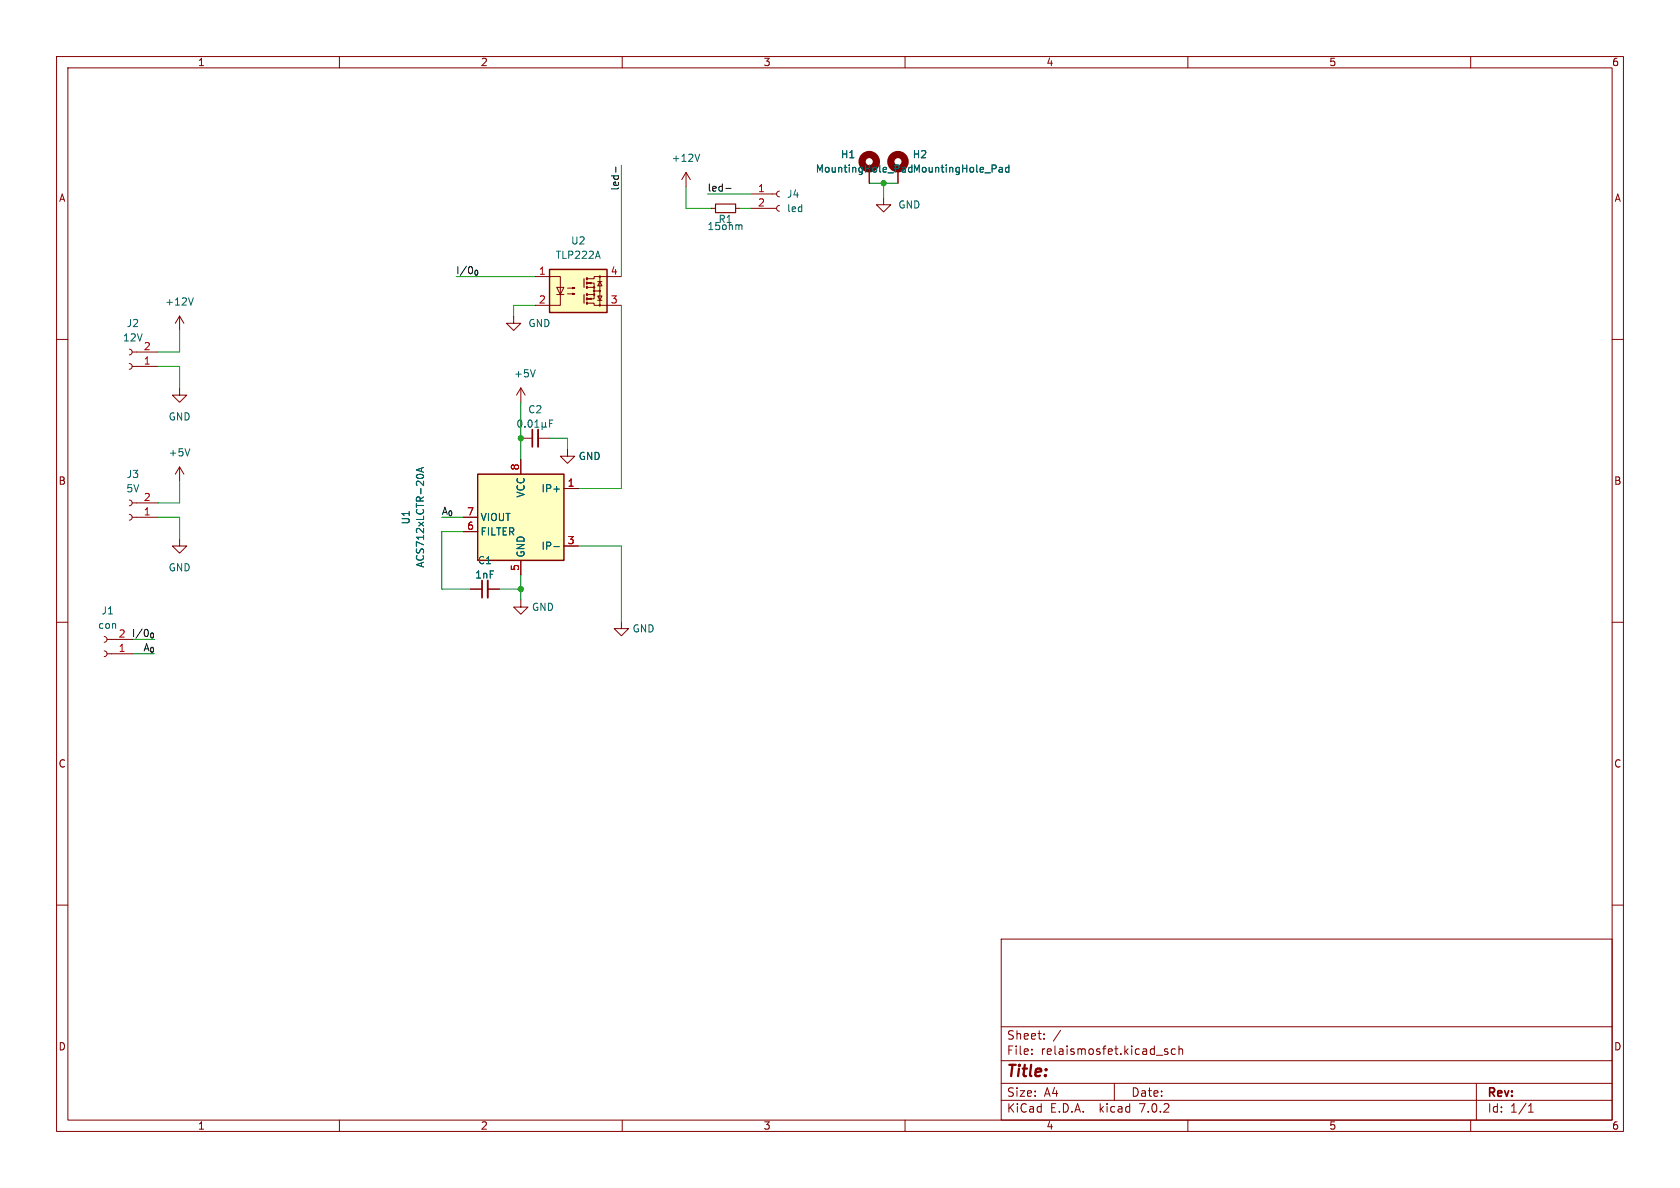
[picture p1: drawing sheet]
<svg xmlns="http://www.w3.org/2000/svg" width="297mm" height="210mm" viewBox="0 0 297 210" stroke-linecap="round" stroke-linejoin="round" font-family="sans-serif">
<g fill="none" stroke="#840000" stroke-width=".18">
<path d="M10 10h277v190h-277zM12 12h273v186h-273zM60 10v2M110 10v2M160 10v2M210 10v2M260 10v2M121.3 30.5l-.8 1.3M121.3 30.5v2.5M121.3 30.5l.7 1.3M125.7 36.8h.8M130 36.8h.8"/>
<path d="M132.7 36.8h4.6M132.7 34.3h4.6M137.8 36.3l-.3 .2-.2 .3 .1 .4 .4 .1M137.8 33.8l-.3 .1-.2 .4 .1 .3 .4 .2M153.7 29.8v2.6M156.2 34.9v1.3h1.3l-1.3 1.3-1.3-1.3h1.3M158.7 29.8v2.6M10 60h2M31.7 55.9v2.5M31.7 55.9l-.7 1.3M31.7 55.9l.8 1.3M90.8 55.9v1.3h1.3l-1.3 1.2-1.3-1.2h1.3"/>
<path d="M94.6 48.9h4.5v5.1h-4.5M98.4 50.8h1.3l-.6 1.3zM98.4 52.1h1.3M100.3 51.9h1.3l-.4 .2v-.3l.4 .1M100.3 50.9h1.3l-.4 .2v-.3l.4 .1M103.9 50h1.1v.8M103.9 53.6h1.1v.4h4.9M103.9 50.8h1.1v1.3h-1.1M104 52.8l.5-.1v.3zM104 50l.5-.1v.3zM105 52.1v.7h-1.1M105 51.4h1"/>
<path d="M105.7 52.3h.7l-.4 .8zM105.7 53.1h.7M105.7 49.8h.7M106 49.8l.4 .7h-.7zM106 48.9v5.1M109.9 48.9h-4.9v.4h-1.1M285 60h2M22.9 61.7l.3 .2 .2 .3-.2 .4-.3 .1M22.9 64.3l.3 .1 .2 .4-.2 .3-.3 .2M23.4 62.2h4.5M23.4 64.8h4.5M31.7 68.6v1.3h1.3l-1.3 1.2-1.2-1.2h1.2"/>
<path d="M92.1 77.5h2M92.1 68.6l.7 1.3M92.1 68.6v2.5M92.1 68.6l-.8 1.3M95.1 77.5h2.1M100.3 79.4v1.2h-1.2l1.2 1.3 1.3-1.3h-1.3M22.9 88.4l.3 .1 .2 .4-.2 .4-.3 .1M22.9 90.9l.3 .2 .2 .4-.2 .3-.3 .1M23.4 88.9h4.5M23.4 91.4h4.5M31.7 95.3v1.2h1.3l-1.3 1.3-1.2-1.3h1.2M31.7 82.6l-.7 1.2"/>
<path d="M31.7 82.6v2.5M31.7 82.6l.8 1.2M81.9 91.4h2.6M81.9 94h2.6M92.1 81.3v2.5M92.1 99.1v2.5M99.7 86.4h2.5M99.7 96.5h2.5M10 110h2M18.4 112.5l.4 .2 .1 .3-.1 .4-.4 .1M18.4 115.1l.4 .1 .1 .4-.1 .3-.4 .2M18.9 113h4.6"/>
<path d="M18.9 115.6h4.6M83.2 104.1h2M86.2 104.1h2.1M92.1 106v1.3h-1.3l1.3 1.3 1.2-1.3h-1.2M109.9 109.9v1.2h-1.3l1.3 1.3 1.2-1.3h-1.2M285 110h2M10 160h2M285 160h2M177 166h108v32h-108zM60 198v2M110 198v2M160 198v2"/>
<path d="M177 194.5h108M177 191.5h108M177 187.5h108M177 181.5h108M182.4 186.3v.1M182.4 185.5v.1M184.6 183.6v.1M184.6 182.8v.1M197 191.5v3M206.4 185.5l-.3-.1-.2 .2v.2l.5 .2v.3h-.5M207.8 185.5l-.4-.1-.3 .3v.4l.1 .2h.6M208.4 185.5l.2-.1 .4 .1 .1 .9"/>
<path d="M208.4 184.9v1.5M210 198v2M260 198v2M261 191.5v6.5M270.2 196.6h.9M270.2 195.5l.4-.4v1.5"/>
<circle cx="105" cy="51.4" r=".13"/>
<circle cx="105" cy="52.1" r=".13"/>
<circle cx="105" cy="50.8" r=".13"/>
<circle cx="106" cy="51.4" r=".13"/>
<circle cx="106" cy="54" r=".13"/>
<circle cx="106" cy="48.9" r=".13"/>
</g>
<g fill="none" stroke="#006464" stroke-width=".18">
<path d="M123.7 27.3l-.4 1.2M130.8 39.7l.4 .2v.7M159.6 29.6h.4l.1 .8M160.1 30.4h-.5M160.1 29.9h-.5M160.8 29.6l-.2 .2v.4l.2 .2M176.8 29.6h.3l.1 .8M177.2 30.4h-.4M177.2 29.9h-.4M178.4 29.6h-.4l-.2 .2 .1 .6h.5M178.4 29.2v1.2M34.2 52.7l-.5 1.2"/>
<path d="M33.6 79.3l-.5 1.3M91.7 74.4l.1-.2a.68 .68 0 0 1 .5 .7 .68 .68 0 0 1-.5 .6l-.1-.1-.2-.4zM92.8 75.4v.1M93.5 74.4l.2-.2a.68 .68 0 0 1 .4 .7 .68 .68 0 0 1-.4 .6l-.2-.1-.1-.4zM94.6 75.5h.7M94.6 74.6l.3-.4v1.3M94.6 65.4l-.4 1.2M95.8 75.3l.2 .2h.3l.1-.2M95.8 74.7v1.2M96.4 75.3l.2 .2M96.4 74.7v.6M97.2 74.9h.4"/>
<path d="M97.8 74.2h-.6v1.3M73.7 84l.4-.1 .7 .1M74.5 82.8v.6M74.9 82.6l-1.3 .5 1.3 .4M97.9 86.5h1M97.9 96.6h1"/>
</g>
<path d="M95.1 75.9v3.1M86.2 102.6v3.1" fill="none" stroke="#840000" stroke-width=".33"/>
<path d="M94.1 75.9v3.1M85.2 102.6v3.1" fill="none" stroke="#840000" stroke-width=".3"/>
<g fill="#ffffc2" stroke="#ffffc2" stroke-width=".18">
<path d="M84.5 83.8h15.2v15.3h-15.2z"/>
<path d="M97.2 47.6h10.1v7.6h-10.1z"/>
</g>
<path d="M97.2 47.6h10.1v7.6h-10.1zM84.5 83.8h15.2v15.3h-15.2z" fill="none" stroke="#840000" stroke-width=".25"/>
<g fill="none" stroke="#840000" stroke-width="1.3">
<circle cx="153.7" cy="28.6" r="1.27"/>
<circle cx="158.7" cy="28.6" r="1.27"/>
</g>
<path d="M126.5 36.1h3.5v1.5h-3.5zM103.3 49.3v1.5M103.3 52.1v1.5" fill="none" stroke="#840000" stroke-width=".2"/>
<path d="M103.8 53.5v.2M103.8 52.7v.3M103.8 50.7v.2M103.8 49.9v.3M103.8 49.1v.3M103.8 51.9v.3" fill="none" stroke="#840000" stroke-width=".36"/>
<path d="M108.9 29.5v1M128.3 33.3h1" fill="none" stroke="#0f0f0f" stroke-width=".18"/>
<g fill="none" stroke="#009600" stroke-width=".18">
<path d="M109.9 29.2v19.7M121.3 33v3.8h4.4M125.1 34.3h7.6M130.8 36.8h1.9M153.7 32.4h5M156.2 32.4v2.5M31.7 58.4v3.8h-3.8M80.6 48.9h14M94.6 54h-3.8v1.9M109.9 54v32.4h-7.7M27.9 64.8h3.8v3.8M92.1 71.1v10.2"/>
<path d="M97.2 77.5h3.1v1.9M27.9 91.4h3.8v3.9M31.7 85.1v3.8h-3.8M78.1 91.4h3.8M81.9 94h-3.8v10.1h5.1M102.2 96.5h7.7v13.4M23.5 115.6h3.8M23.5 113h3.8M88.3 104.1h3.8M92.1 101.6v4.4"/>
</g>
<g fill="#009600" stroke="#009600" stroke-width=".18">
<circle cx="92.1" cy="104.1" r=".46"/>
<circle cx="92.1" cy="77.5" r=".46"/>
<circle cx="156.2" cy="32.4" r=".46"/>
</g>
<text font-size="2.8" fill="#840000" x="178" y="190.8">Title:</text>
<g font-size="2.1" fill="#840000">
<text x="178" y="183.9">Sheet:</text>
<text x="186.2" y="183.9">/</text>
<text x="178" y="186.6">File:</text>
<text x="184" y="186.6">relaismosfet.kicad_sch</text>
<text x="178" y="196.8">KiCad</text>
<text x="178" y="194">Size:</text>
<text x="184.6" y="194">A4</text>
<text x="185.7" y="196.8">E.D.A.</text>
<text x="194.4" y="196.8">kicad</text>
<text x="200" y="194">Date:</text>
<text x="201.5" y="196.8">7.0.2</text>
<text x="263" y="194.2">Rev:</text>
<text x="263" y="196.8">Id:</text>
<text x="267" y="196.8">1/1</text>
</g>
<g font-size="1.8" fill="#840000">
<text x="35" y="11.8">1</text>
<text x="85" y="11.8">2</text>
<text x="135" y="11.8">3</text>
<text x="185" y="11.8">4</text>
<text x="235" y="11.8">5</text>
<text x="285" y="11.8">6</text>
<text x="10.4" y="35.8">A</text>
<text x="285.4" y="35.8">A</text>
<text x="10.3" y="85.8">B</text>
<text x="285.3" y="85.8">B</text>
<text x="10.3" y="135.8">C</text>
<text x="285.3" y="135.8">C</text>
<text x="10.3" y="185.8">D</text>
<text x="285.3" y="185.8">D</text>
<text x="35" y="199.8">1</text>
<text x="85" y="199.8">2</text>
<text x="135" y="199.8">3</text>
<text x="185" y="199.8">4</text>
<text x="235" y="199.8">5</text>
<text x="285" y="199.8">6</text>
</g>
<g font-size="1.8" fill="#006464">
<text x="118.7" y="28.8">+12V</text>
<text x="148.6" y="28.1">H1</text>
<text x="161.3" y="28.1">H2</text>
<text x="139.1" y="35.1">J4</text>
<text x="144.2" y="30.7">MountingHole_Pad</text>
<text x="161.3" y="30.7">MountingHole_Pad</text>
<text x="125" y="40.8">15ohm</text>
<text x="127" y="39.6">R1</text>
<text x="139.1" y="37.7">led</text>
<text x="158.8" y="37">GND</text>
<text x="98.2" y="45.9">TLP222A</text>
<text x="100.9" y="43.4">U2</text>
<text x="22.3" y="58">J2</text>
<text x="29.1" y="54.2">+12V</text>
<text x="93.4" y="58">GND</text>
<text x="21.7" y="60.5">12V</text>
<text x="90.8" y="66.9">+5V</text>
<text x="29.8" y="74.5">GND</text>
<text x="93.3" y="73.2">C2</text>
<text x="29.8" y="80.8">+5V</text>
<text x="102.2" y="81.5">GND</text>
<text x="22.3" y="87.2">5V</text>
<text x="22.3" y="84.6">J3</text>
<text x="92.9" y="88.1" transform="rotate(-90 92.9 88.1)">VCC</text>
<text x="95.6" y="87.2">IP+</text>
<text x="72.6" y="92.8" transform="rotate(-90 72.6 92.8)">U1</text>
<text x="85" y="94.8">FILTER</text>
<text x="85" y="92.3">VIOUT</text>
<text x="29.8" y="101.2">GND</text>
<text x="75.1" y="100.4" transform="rotate(-90 75.1 100.4)">ACS712xLCTR-20A</text>
<text x="84.4" y="99.9">C1</text>
<text x="92.9" y="98.6" transform="rotate(-90 92.9 98.6)">GND</text>
<text x="95.6" y="97.3">IP-</text>
<text x="83.9" y="102.4">1nF</text>
<text x="17.3" y="111.3">con</text>
<text x="17.9" y="108.8">J1</text>
<text x="94" y="108.1">GND</text>
<text x="111.8" y="112">GND</text>
</g>
<g font-size="1.8" fill="#0f0f0f">
<text x="109.5" y="33.8" transform="rotate(-90 109.5 33.8)">led-</text>
<text x="125.1" y="33.9">led-</text>
<text x="80.6" y="48.5">I/0_{0}</text>
<text x="78.1" y="91.1">A_{0}7</text>
<text x="20.9" y="112.8">2 I/0_{0}</text>
<text x="25.2" y="115.2">A_{0}</text>
</g>
<g font-size="1.8" fill="#a90000">
<text x="134" y="34">1</text>
<text x="134" y="36.6">2</text>
<text x="95.2" y="48.6">1</text>
<text x="95.2" y="53.7">2</text>
<text x="107.9" y="53.7">3</text>
<text x="107.9" y="48.6">4</text>
<text x="25.4" y="64.5">1</text>
<text x="25.4" y="62">2</text>
<text x="91.8" y="83.2" transform="rotate(-90 91.8 83.2)">8</text>
<text x="25.4" y="88.6">2</text>
<text x="100.3" y="86.1">1</text>
<text x="25.4" y="91.2">1</text>
<text x="82.5" y="93.7">6</text>
<text x="82.5" y="91.2">7</text>
<text x="91.8" y="101" transform="rotate(-90 91.8 101)">5</text>
<text x="100.3" y="96.3">3</text>
<text x="20.9" y="115.3">1</text>
</g>
</svg>
